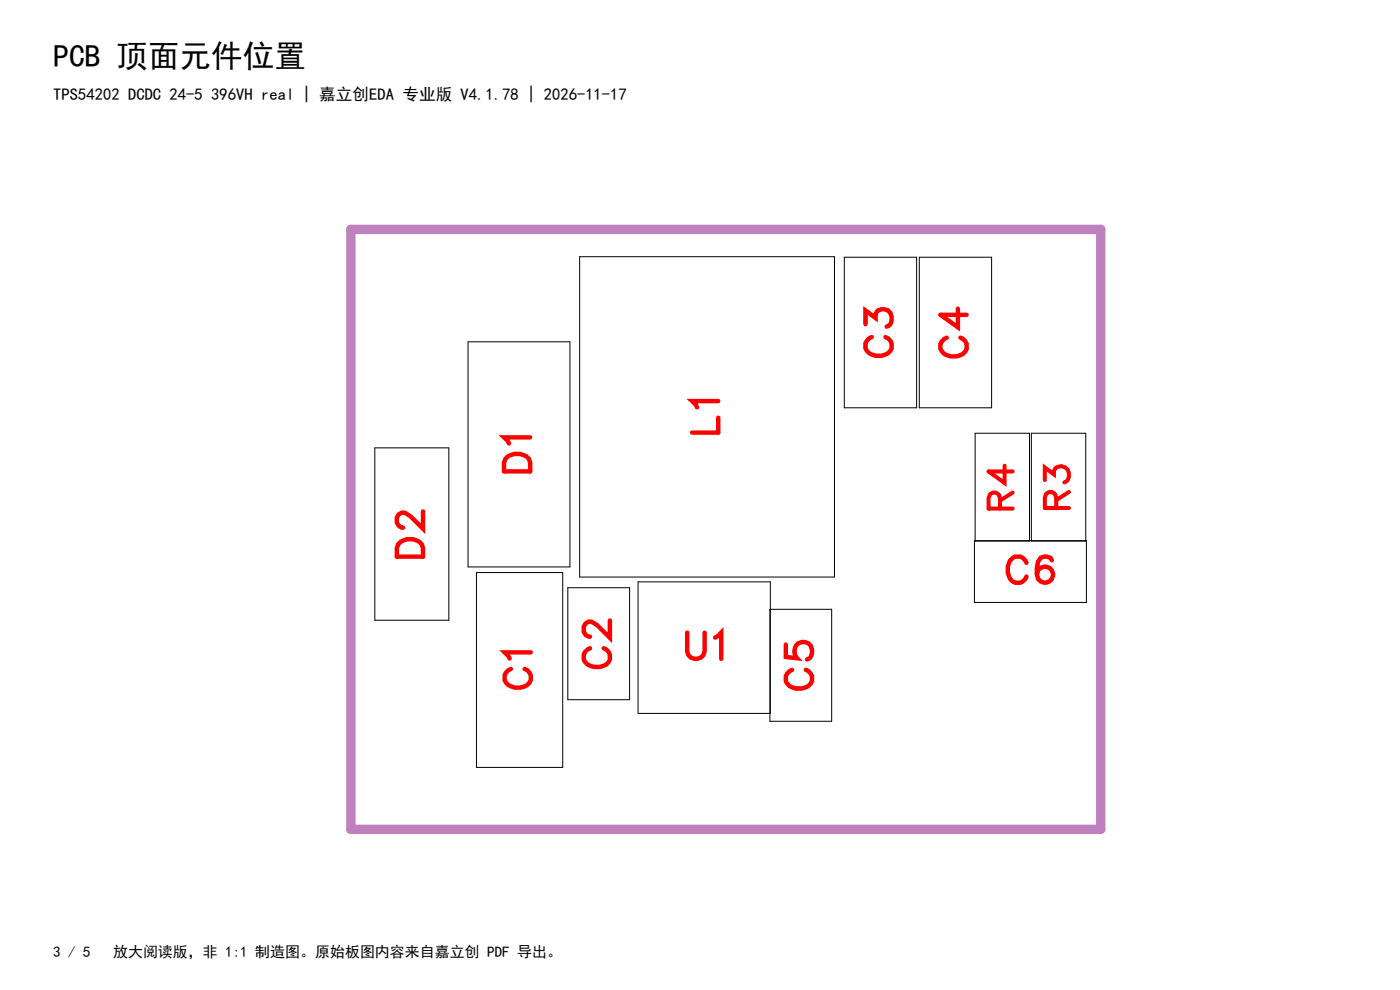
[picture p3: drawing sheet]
<svg xmlns="http://www.w3.org/2000/svg" width="297mm" height="210mm" viewBox="0 0 297 210" stroke-linecap="round" stroke-linejoin="round" font-family="sans-serif">
<path d="M74.4 48.7h159.1v127.2h-159.1z" fill="none" stroke="#bf80bf" stroke-width="2"/>
<path d="M123 54.5h54v67.9h-54zM179.1 54.6h15.4v31.9h-15.4zM195 54.6h15.4v31.9h-15.4zM99.3 72.5h21.6v47.8h-21.6zM79.5 95h15.7v36.6h-15.7zM206.9 91.9h11.5v22.9h-11.5zM218.8 91.9h11.5v22.9h-11.5zM206.7 114.7h23.8v13.1h-23.8zM101.1 121.5h18.3v41.3h-18.3zM120.5 124.7h13.1v23.7h-13.1zM135.4 123.4h28v27.9h-28zM163.3 129.2h13.1v23.8h-13.1z" fill="none" stroke="#000" stroke-width=".21"/>
<g fill="none" stroke="#f00" stroke-width=".94">
<path d="M183.6 68.8v-2.9l2.1 1.5a1.51 1.51 0 0 1 1.9-1.8 2.07 2.07 0 0 1 1 3.4l-.5 .3M184.9 71.5a1.92 1.92 0 0 0-1.4 1.9 1.92 1.92 0 0 0 1.4 1.8 3.1 3.1 0 0 0 4.3-1.3 1.97 1.97 0 0 0-1.4-2.4M200.8 71.6a1.92 1.92 0 0 0-1.4 1.9 1.92 1.92 0 0 0 1.4 1.8 3.1 3.1 0 0 0 4.3-1.3 1.97 1.97 0 0 0-1.4-2.4M203.2 65.5v3.9l-3.7-2.6h5.6M107.7 96.8a3.4 3.4 0 0 1 4.5 .6l.3 .7v1.9h-5.6v-1.9l.3-.7zM112.5 92.8h-5.6l.8 .7 .3 .6M152.4 85.1h-5.6l.8 .8 .3 .5M152.4 88.6v3.2h-5.6M85 114.9a3.4 3.4 0 0 1 4.5 .6l.2 .7v1.9h-5.5v-1.9l.3-.7zM89.7 108.5v3.7l-2.6-2.7-.8-.5a1.31 1.31 0 0 0-2.1 .8v1.1a1.44 1.44 0 0 0 1.3 1M217.8 119.4a1.92 1.92 0 0 0-1.9-1.4 1.92 1.92 0 0 0-1.8 1.4 3.1 3.1 0 0 0 1.3 4.2 1.97 1.97 0 0 0 2.4-1.3M223.1 118.9l-.2-.6a1.79 1.79 0 0 0-2.7 .8l-.2 1.3v1.4l.2 1a1.73 1.73 0 0 0 2.8 .2 1.73 1.73 0 0 0-.6-2.7 1.73 1.73 0 0 0-2.4 1.5"/>
<path d="M112.6 138.4h-5.5l.7 .8 .3 .5M125.2 137.5a1.92 1.92 0 0 0-1.4 1.9 1.92 1.92 0 0 0 1.4 1.8 3.1 3.1 0 0 0 4.2-1.3 1.97 1.97 0 0 0-1.3-2.4M129.4 131.6v3.7l-2.7-2.6-.7-.6a1.31 1.31 0 0 0-2.2 .8v1.1a1.44 1.44 0 0 0 1.4 1M145.8 134.2v4a1.87 1.87 0 0 0 1.8 1.6 1.87 1.87 0 0 0 1.9-1.6v-4M151.7 135.3l.5-.3 .8-.8v5.5M166.7 136.7v2.6l2.4 .3a1.97 1.97 0 0 1 0-2.9 1.97 1.97 0 0 1 2.9 .3 2.02 2.02 0 0 1-.8 2.9M108.4 141.9a1.92 1.92 0 0 0-1.4 1.8 1.92 1.92 0 0 0 1.4 1.9 3.1 3.1 0 0 0 4.2-1.3 1.97 1.97 0 0 0-1.3-2.4M168 142.1a1.92 1.92 0 0 0-1.4 1.8 1.92 1.92 0 0 0 1.4 1.9 3.1 3.1 0 0 0 4.3-1.3 1.97 1.97 0 0 0-1.4-2.4"/>
</g>
<path d="M213.1 98.8v3.7l-3.4-2.5h5.1M212.1 107.9v-2.2l-.2-.7a1.2 1.2 0 0 0-1.9 0l-.3 .7v2.2h5.1M214.8 104.5l-2.7 1.7M221.7 101.8v-2.6l1.9 1.4a1.6 1.6 0 0 1 1.5-1.7 1.6 1.6 0 0 1 1.7 1.5 1.53 1.53 0 0 1-1 1.9M224.1 107.8v-2.2l-.3-.8a1.2 1.2 0 0 0-1.9 0l-.2 .8v2.2h5.1M226.8 104.4l-2.7 1.7" fill="none" stroke="#f00" stroke-width=".86"/>
<g font-size="9.4" fill="#fff">
<text x="191.5" y="75.9" transform="rotate(-90 191.5 75.9)">C3</text>
<text x="207.4" y="76.1" transform="rotate(-90 207.4 76.1)">C4</text>
<text x="154.7" y="92.2" transform="rotate(-90 154.7 92.2)">L1</text>
<text x="114.8" y="100.5" transform="rotate(-90 114.8 100.5)">D1</text>
<text x="92.1" y="118.6" transform="rotate(-90 92.1 118.6)">D2</text>
<text x="213.3" y="125.9">C6</text>
<text x="131.7" y="141.9" transform="rotate(-90 131.7 141.9)">C2</text>
<text x="145.3" y="142.1">U1</text>
<text x="114.9" y="146.3" transform="rotate(-90 114.9 146.3)">C1</text>
<text x="174.6" y="146.5" transform="rotate(-90 174.6 146.5)">C5</text>
</g>
<g font-size="8.7" fill="#fff">
<text x="216.9" y="108.3" transform="rotate(-90 216.9 108.3)">R4</text>
<text x="228.9" y="108.2" transform="rotate(-90 228.9 108.2)">R3</text>
</g>
<text font-size="6.7" x="11.3" y="14.1">PCB 顶面元件位置</text>
<text font-size="3.5" x="11.3" y="21.2">TPS54202 DCDC 24-5 396VH real | 嘉立创EDA 专业版 V4.1.78 | 2026-11-17</text>
<g font-size="3.2">
<text x="11.3" y="202.9">3 / 5</text>
<text x="24" y="202.9">放大阅读版，非 1:1 制造图。原始板图内容来自嘉立创 PDF 导出。</text>
</g>
</svg>
